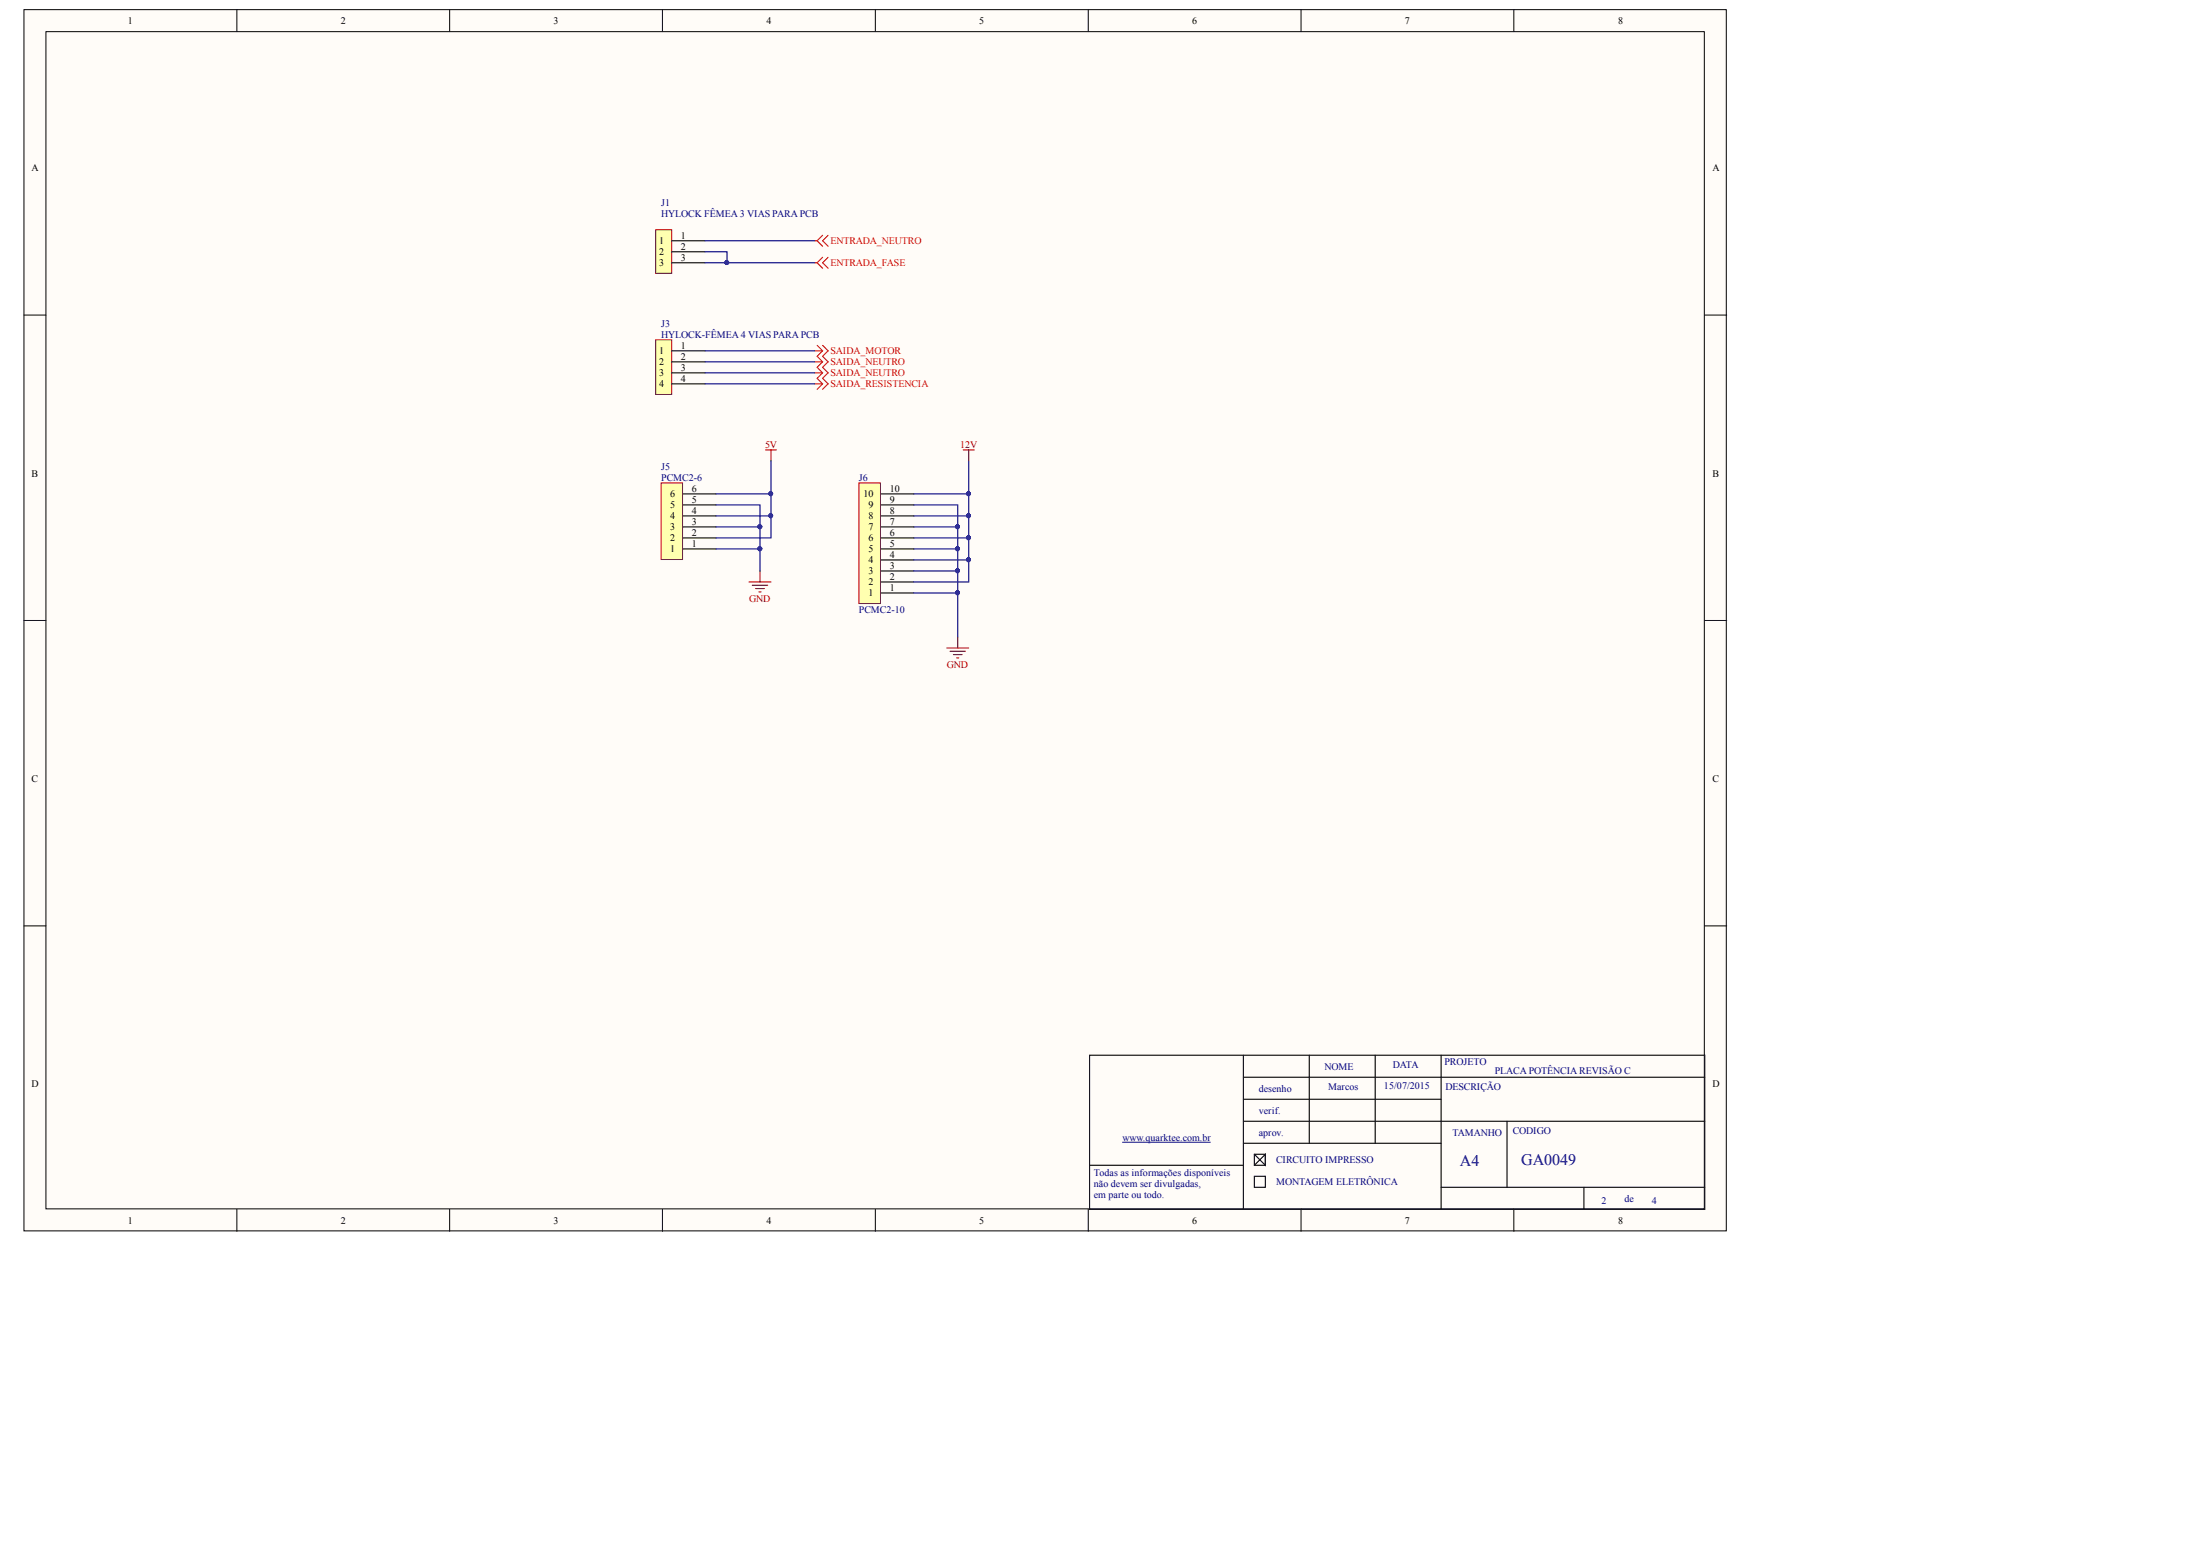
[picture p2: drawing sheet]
<svg xmlns="http://www.w3.org/2000/svg" width="371mm" height="262mm" viewBox="0 0 371 262" stroke-linecap="round" stroke-linejoin="round" font-family="sans-serif">
<g fill="#fffcf8" stroke="#000" stroke-width=".17">
<path d="M4 1.6h287.6v206.3h-287.6z"/>
<path d="M7.8 5.3h280.1v198.9h-280.1z"/>
</g>
<g fill="none" stroke="#000" stroke-width=".17">
<path d="M40 1.6v3.7M76 1.6v3.7M111.9 1.6v3.7M147.9 1.6v3.7M183.8 1.6v3.7M219.8 1.6v3.7M255.7 1.6v3.7M4 53.2h3.8M288 53.2h3.7M4 104.8h3.8M288 104.8h3.7M4 156.4h3.8"/>
<path d="M288 156.4h3.7M40 204.2v3.8M76 204.2v3.8M111.9 204.2v3.8M147.9 204.2v3.8M183.8 204.2v3.8M219.8 204.2v3.8M255.7 204.2v3.8"/>
</g>
<g fill="none" stroke="#000" stroke-width=".19">
<path d="M184.1 178.2h103.9v26h-103.9zM210 178.2v26M221.2 178.2v14.9M232.3 178.2v14.9M243.4 178.2v26M184.1 196.8h25.9M210 181.9h78M210 185.7h33.4M210 189.4h78M210 193.1h33.4M211.9 195h1.8v1.8h-1.8zM211.9 198.7h1.8v1.8h-1.8z"/>
<path d="M254.6 189.4v11.1M243.4 200.5h44.6M267.6 200.5v3.7"/>
</g>
<path d="M189.6 192.9h14.9" fill="none" stroke="#000080" stroke-width=".17"/>
<g fill="none" stroke="#f00" stroke-width=".19">
<path d="M139 39.7l-1 1M139.9 39.7l-.9 1 .9 .9M137.7 40.7h.3M137.7 44.4h.3M137.7 59.3h1.3M138 40.7l1 .9M138 44.4l1 .9M138 58.3l1 1M139 43.5l-1 .9M139 59.3l-1 .9M139 58.3l.9 1-.9 .9M139.9 43.5l-.9 .9 .9 .9"/>
<path d="M137.7 63h1.3M137.7 64.8h1.3M138 62l1 1M139 63l-1 .9 1 .9M139 62l.9 1-.9 .9 .9 .9-.9 1M139 64.8l-1 1"/>
</g>
<path d="M110.8 38.8h2.7v7.4h-2.7z" fill="#ffffb0" stroke="#800000" stroke-width=".17"/>
<path d="M113.5 40.7h5.6M113.5 42.5h5.6M113.5 44.4h5.6" fill="none" stroke="#000" stroke-width=".19"/>
<path d="M119.1 40.7h18.6" fill="none" stroke="#000080" stroke-width=".19"/>
<path d="M137.7 61.1h1.3M138 60.2l1 .9M139 61.1l-1 .9M139 60.2l.9 .9-.9 .9" fill="none" stroke="#f00" stroke-width=".19"/>
<path d="M110.8 57.4h2.7v9.2h-2.7z" fill="#ffffb0" stroke="#800000" stroke-width=".17"/>
<path d="M113.5 59.3h5.6M113.5 61.1h5.6M113.5 63h5.6M113.5 64.8h5.6" fill="none" stroke="#000" stroke-width=".19"/>
<path d="M119.1 59.3h18.6M119.1 61.1h18.6M119.1 63h18.6M119.1 64.8h18.6" fill="none" stroke="#000080" stroke-width=".19"/>
<path d="M111.7 81.6h3.6v12.9h-3.6z" fill="#ffffb0" stroke="#800000" stroke-width=".17"/>
<path d="M115.4 92.7h5.6M115.4 90.9h5.6M115.4 89h5.6M115.4 87.1h5.6M115.4 85.3h5.6M115.4 83.4h5.6" fill="none" stroke="#000" stroke-width=".19"/>
<g fill="none" stroke="#800000" stroke-width=".19">
<path d="M129.3 76h1.9M130.2 76v1.8M162.7 76h1.9M163.6 76v1.8M126.5 98.3h3.7M127.1 98.9h2.6M127.6 99.4h1.5M128.2 100h.4M128.4 96.4v1.9M159.9 109.4h3.7M160.5 110h2.6M161 110.6h1.5"/>
<path d="M161.6 111.1h.4M161.8 107.6v1.8"/>
</g>
<path d="M130.2 77.8v5.6h-9.2M163.6 77.8v5.6h-9.2M121 85.3h7.4v11.1M121 89h7.4M121 92.7h7.4M130.2 83.4v3.7h-9.2M130.2 87.1v3.8h-9.2M154.4 89h7.4M154.4 92.7h7.4M163.6 83.4v3.7h-9.2M163.6 87.1v3.8h-9.2" fill="none" stroke="#000080" stroke-width=".19"/>
<g fill="#000080" stroke="#000080" stroke-width=".17">
<circle cx="130.2" cy="83.4" r=".33"/>
<circle cx="130.2" cy="87.1" r=".33"/>
<circle cx="128.3" cy="89" r=".33"/>
<circle cx="128.3" cy="92.7" r=".33"/>
<circle cx="163.6" cy="83.4" r=".33"/>
<circle cx="163.6" cy="87.1" r=".33"/>
<circle cx="163.6" cy="90.8" r=".33"/>
<circle cx="161.7" cy="89" r=".33"/>
<circle cx="161.7" cy="92.7" r=".33"/>
</g>
<path d="M145.1 81.6h3.6v20.3h-3.6z" fill="#ffffb0" stroke="#800000" stroke-width=".17"/>
<path d="M148.8 98.3h5.6M148.8 96.4h5.6M148.8 94.6h5.6M148.8 92.7h5.6M148.8 90.9h5.6M148.8 89h5.6M148.8 87.1h5.6M148.8 85.3h5.6M148.8 83.4h5.6M148.8 100.2h5.6M211.9 195l1.8 1.8v-1.8l-1.8 1.8" fill="none" stroke="#000" stroke-width=".19"/>
<path d="M119.1 42.5h3.7v1.9M119.1 44.4h18.6M154.4 85.3h7.4v11.1h-7.4M154.4 94.6h9.2M161.8 96.4v3.8h-7.4M163.6 90.9v7.4h-9.2M161.8 100.2v7.4" fill="none" stroke="#000080" stroke-width=".19"/>
<g fill="#000080" stroke="#000080" stroke-width=".17">
<circle cx="161.7" cy="96.4" r=".33"/>
<circle cx="161.7" cy="92.7" r=".33"/>
<circle cx="161.7" cy="89" r=".33"/>
<circle cx="161.7" cy="100.1" r=".33"/>
<circle cx="163.6" cy="90.8" r=".33"/>
<circle cx="163.6" cy="94.5" r=".33"/>
<circle cx="122.8" cy="44.3" r=".33"/>
</g>
<g font-size="2.7" fill="#000080">
<text x="246.6" y="197">A4</text>
<text x="257" y="196.8">GA0049</text>
</g>
<g font-size="1.7">
<text x="21.6" y="4.1">1</text>
<text x="57.6" y="4.1">2</text>
<text x="93.5" y="4.1">3</text>
<text x="129.5" y="4.1">4</text>
<text x="165.4" y="4.1">5</text>
<text x="201.4" y="4.1">6</text>
<text x="237.3" y="4.1">7</text>
<text x="273.3" y="4.1">8</text>
<text x="5.3" y="28.9">A</text>
<text x="289.3" y="28.9">A</text>
<text x="111.4" y="41.2">1</text>
<text x="115" y="40.3">1</text>
<text x="111.4" y="43.1">2</text>
<text x="111.4" y="44.9">3</text>
<text x="115" y="42.2">2</text>
<text x="115" y="44">3</text>
<text x="111.4" y="59.8">1</text>
<text x="115" y="58.9">1</text>
<text x="111.4" y="61.7">2</text>
<text x="111.4" y="63.5">3</text>
<text x="111.4" y="65.4">4</text>
<text x="115" y="60.7">2</text>
<text x="115" y="62.6">3</text>
<text x="115" y="64.5">4</text>
<text x="5.3" y="80.5">B</text>
<text x="113.2" y="84">6</text>
<text x="116.8" y="83">6</text>
<text x="145.9" y="84">10</text>
<text x="150.3" y="83">10</text>
<text x="289.3" y="80.5">B</text>
<text x="113.2" y="89.5">3</text>
<text x="113.2" y="87.7">4</text>
<text x="113.2" y="85.8">5</text>
<text x="116.8" y="88.6">3</text>
<text x="116.8" y="86.8">4</text>
<text x="116.8" y="84.9">5</text>
<text x="146.7" y="89.5">7</text>
<text x="146.7" y="87.7">8</text>
<text x="146.7" y="85.8">9</text>
<text x="150.3" y="88.6">7</text>
<text x="150.3" y="86.8">8</text>
<text x="150.3" y="84.9">9</text>
<text x="113.2" y="93.3">1</text>
<text x="113.2" y="91.4">2</text>
<text x="116.8" y="92.3">1</text>
<text x="116.8" y="90.5">2</text>
<text x="146.7" y="95.1">4</text>
<text x="146.7" y="93.3">5</text>
<text x="146.7" y="91.4">6</text>
<text x="150.3" y="94.2">4</text>
<text x="150.3" y="92.3">5</text>
<text x="150.3" y="90.5">6</text>
<text x="146.7" y="100.7">1</text>
<text x="146.7" y="98.8">2</text>
<text x="146.7" y="97">3</text>
<text x="150.3" y="99.8">1</text>
<text x="150.3" y="97.9">2</text>
<text x="150.3" y="96">3</text>
<text x="5.3" y="132.1">C</text>
<text x="289.3" y="132.1">C</text>
<text x="5.3" y="183.6">D</text>
<text x="289.3" y="183.6">D</text>
<text x="21.6" y="206.7">1</text>
<text x="57.6" y="206.7">2</text>
<text x="93.5" y="206.7">3</text>
<text x="129.5" y="206.7">4</text>
<text x="165.4" y="206.7">5</text>
<text x="201.4" y="206.7">6</text>
<text x="237.3" y="206.7">7</text>
<text x="273.3" y="206.7">8</text>
</g>
<g font-size="1.7" fill="#000080">
<text x="111.7" y="34.7">J1</text>
<text x="111.7" y="36.6">HYLOCK FÊMEA 3 VIAS PARA PCB</text>
<text x="111.7" y="55.2">J3</text>
<text x="111.7" y="57">HYLOCK-FÊMEA 4 VIAS PARA PCB</text>
<text x="111.7" y="79.3">J5</text>
<text x="111.7" y="81.2">PCMC2-6</text>
<text x="145.1" y="81.2">J6</text>
<text x="145.1" y="103.5">PCMC2-10</text>
<text x="244" y="179.9">PROJETO</text>
<text x="212.6" y="184.4">desenho</text>
<text x="223.7" y="180.7">NOME</text>
<text x="224.3" y="184.1">Marcos</text>
<text x="233.8" y="184">15/07/2015</text>
<text x="235.3" y="180.4">DATA</text>
<text x="244.2" y="184.1">DESCRIÇÃO</text>
<text x="252.5" y="181.4">PLACAPOTÊNCIAREVISÃO C</text>
<text x="212.6" y="188.1">verif.</text>
<text x="212.6" y="191.8">aprov.</text>
<text x="245.3" y="191.8">TAMANHO</text>
<text x="255.5" y="191.6">CODIGO</text>
<text x="189.6" y="192.8">www.quarktee.com.br</text>
<text x="215.6" y="196.5">CIRCUITO IMPRESSO</text>
<text x="184.8" y="198.7">Todas as informações disponíveis</text>
<text x="184.8" y="200.5">não devem ser divulgadas,</text>
<text x="184.8" y="202.4">em parte ou todo.</text>
<text x="215.6" y="200.2">MONTAGEM ELETRÔNICA</text>
<text x="270.5" y="203.3">2</text>
<text x="274.4" y="203">de</text>
<text x="279.1" y="203.3">4</text>
</g>
<g font-size="1.7" fill="#f00">
<text x="140.3" y="41.2">ENTRADA_NEUTRO</text>
<text x="140.3" y="44.9">ENTRADA_FASE</text>
<text x="140.3" y="59.8">SAIDA_MOTOR</text>
<text x="140.3" y="63.5">SAIDA_NEUTRO</text>
<text x="140.3" y="65.4">SAIDA_RESISTENCIA</text>
<text x="140.3" y="61.7">SAIDA_NEUTRO</text>
</g>
<g font-size="1.7" fill="#800000">
<text x="129.2" y="75.6">5V</text>
<text x="162.2" y="75.6">12V</text>
<text x="126.5" y="101.6">GND</text>
<text x="159.9" y="112.8">GND</text>
</g>
</svg>
